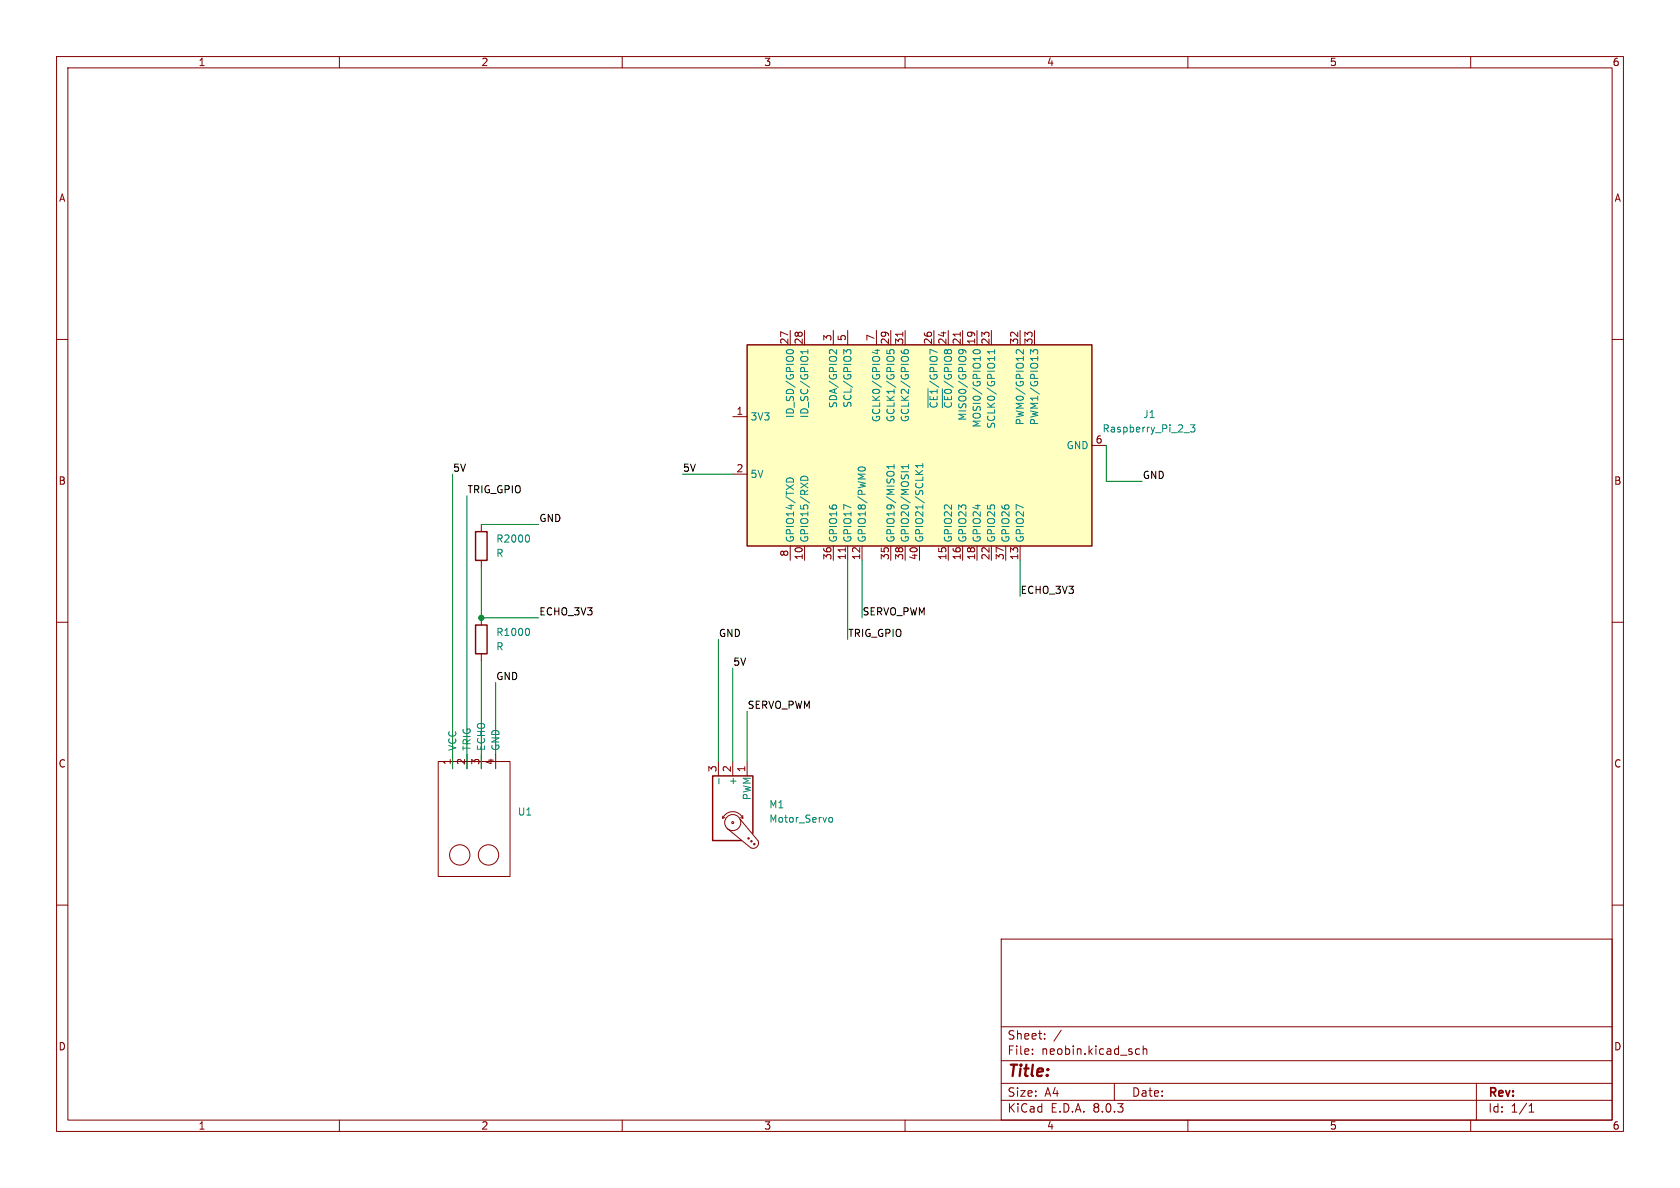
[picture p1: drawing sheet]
<svg xmlns="http://www.w3.org/2000/svg" width="297mm" height="210mm" viewBox="0 0 297 210" stroke-linecap="round" stroke-linejoin="round" font-family="sans-serif">
<g fill="none" stroke="#840000" stroke-width=".18">
<path d="M10 10h277v190h-277zM12 12h273v186h-273zM60 10v2M110 10v2M160 10v2M210 10v2M260 10v2M10 60h2M285 60h2M85.1 92.7v1.3M85.1 99.1v1.2M10 110h2"/>
<path d="M85.1 109.2v1.3M85.1 115.6v1.2M285 110h2M77.5 134.6h12.7v20.3h-12.7zM80 133.4v2.5M82.5 133.4v2.5M85.1 133.4v2.5M87.6 133.4v2.5M127 134.6v2.6M129.5 134.6v2.6M132.1 134.6v2.6M10 160h2"/>
<path d="M127.8 144.7a1.93 1.93 0 0 1 1.7-1.2 1.93 1.93 0 0 1 1.8 1.2M127.8 144.3v.4M128.1 144.5l-.3 .2M130.8 144.8l3.2 3.8a.95 .95 0 0 1-.2 1.1 .95 .95 0 0 1-1.1 .2l-4.2-3.5M130.9 144.5l.4 .2M131.3 144.1v.6M285 160h2M177 166h108v32h-108zM60 198v2M110 198v2M160 198v2M177 194.5h108"/>
<path d="M177 191.5h108M177 187.5h108M177 181.5h108M182.5 186.3v.1M182.5 185.5v.1M184.7 183.6v.1M184.7 182.8v.1M187.6 182.1l-1.3 2M197 191.5v3M200.8 186.3l.2 .1 .5-.1M201.5 185.5l-.5-.1-.2 .1M202.1 185.5l.2-.1 .4 .1v.9"/>
<path d="M202.1 184.9v1.5M210 198v2M260 198v2M261 191.5v6.5M270.3 196.6h.9M270.3 195.5l.4-.4v1.5"/>
<circle cx="81.3" cy="151.1" r="1.8"/>
<circle cx="86.4" cy="151.1" r="1.8"/>
<circle cx="129.5" cy="145.4" r=".18"/>
<circle cx="129.5" cy="145.4" r="1.42"/>
<circle cx="132.3" cy="148.2" r=".13"/>
<circle cx="132.8" cy="148.7" r=".13"/>
<circle cx="133.3" cy="149.2" r=".13"/>
</g>
<path d="M84.1 94h2v5.1h-2zM84.1 110.5h2v5.1h-2zM133.1 147.3v-10.1h-7.1v11.4h5.1" fill="none" stroke="#840000" stroke-width=".25"/>
<path d="M93.3 94.6a.79 .79 0 0 1 0 1.2M93.3 111.1a.79 .79 0 0 1 0 1.2M127.1 137.6v1M146.5 144.7l.3-.2 .3 .1 .1 .1-.1 .6h-.3l-.3-.2" fill="none" stroke="#008484" stroke-width=".18"/>
<path d="M132.1 61h60.9v35.5h-60.9z" fill="#ffffc2"/>
<path d="M132.1 61h60.9v35.5h-60.9z" fill="none" stroke="#840000" stroke-width=".25"/>
<g fill="none" stroke="#840000" stroke-width=".18">
<path d="M139.7 58.4v2.6M142.2 58.4v2.6M147.3 58.4v2.6M149.9 58.4v2.6M154.9 58.4v2.6M157.5 58.4v2.6M159.6 58.7v.7M160 58.4v2.6M165.1 58.4v2.6M167.6 58.4v2.6M169.8 58.7v.7M170.2 58.4v2.6"/>
<path d="M172.7 58.4v2.6M175.3 58.4v2.6M180.3 58.4v2.6M182.9 58.4v2.6M129.5 73.7h2.6M193 78.7h2.6M129.5 83.8h2.6M139.7 96.5v2.6M142.2 96.5v2.6M147.3 96.5v2.6M149.4 96.8v.7M149.9 96.5v2.6"/>
<path d="M152.4 96.5v2.6M157.5 96.5v2.6M160 96.5v2.6M162.6 96.5v2.6M167.6 96.5v2.6M170.2 96.5v2.6M172.7 96.5v2.6M175.3 96.5v2.6M177.8 96.5v2.6M180.3 96.5v2.6"/>
</g>
<g fill="none" stroke="#008484" stroke-width=".18">
<path d="M139.1 62.4l-.1-.2a.68 .68 0 0 1 .6-.4 .68 .68 0 0 1 .7 .4l-.1 .2M142.8 61.8v.7M142.8 62.2h-1.3l.4 .3M147.9 61.8v.8l-.9-.8-.3 .1-.1 .5M150.4 62.4v-.3l-.2-.3-.4 .1-.1 .3-.5-.4v.8M154.7 61.9h.8M155.1 61.7v.8l-.9-.3M156.8 61.9v.6h.6l-.1-.1v-.5l.2-.1 .4 .1 .2 .2-.2 .4M159.3 61.9l.1 .4 .5 .2M160.1 62.5l-.3-.2 .1-.4 .2-.1h.3l.2 .3-.1 .3-.1 .1M164.1 68.7v3.4M166.6 68.7v3.4"/>
<path d="M170 61.8l.3 .3-.1 .3-.2 .1-.4-.1-.1-.3 .1-.2a.84 .84 0 0 1 1.2 .3v.2M172.2 61.9a.69 .69 0 0 1 1.1 .3 .72 .72 0 0 1-1.3-.1zM175.8 61.8v.7M175.8 63v.7M175.8 62.2h-1.2l.3 .3M180.9 61.8v.8l-.9-.8-.4 .3 .2 .4M183.4 62.5l.1-.4-.2-.2h-.5l-.1 .3-.5-.4v.8M209.3 76.5h1M210.5 75.1h.7l-.4 .5 .4 .1v.5l-.2 .2-.5-.2M139 85.2a.64 .64 0 0 1 .6-.7 .64 .64 0 0 1 .7 .7M141.5 84.9a.64 .64 0 0 1 .7-.7 .64 .64 0 0 1 .6 .7M152.2 83.3l-.4-.1-.1-.2a.68 .68 0 0 1 .6-.5 .68 .68 0 0 1 .7 .5l-.1 .2-.4 .1"/>
<path d="M157 83.4h.9M158.1 82.1v.7M158.1 82.5h-1.3l.4 .3M160.6 82.1v.7M160.6 82.5h-1.3l.4 .3M161.9 83.2l.7 .7M163.1 83.2l-.7 .5M163.1 81.9v.8M163.1 82.3h-1.2l.3 .4"/>
</g>
<g fill="none" stroke="#008400" stroke-width=".18">
<path d="M195.6 78.7v6.4h6.3M80 83.8v52.1M82.5 87.6v48.3M85.1 92.7h10.1M120.6 83.8h8.9M149.9 99.1v13.9M152.4 99.1v10.1M180.3 99.1v6.3M85.1 100.3v8.9h10.1M85.1 116.8v19.1M127 113v21.6M129.5 118.1v16.5"/>
<path d="M87.6 120.7v12.7M132.1 125.7v8.9"/>
</g>
<circle cx="85.1" cy="109.2" r=".46" fill="#008400" stroke="#008400" stroke-width=".18"/>
<text font-size="2.8" fill="#840000" x="178" y="190.9">Title:</text>
<g font-size="2.1" fill="#840000">
<text x="178" y="184">Sheet:</text>
<text x="178" y="186.7">File:</text>
<text x="184.1" y="186.7">neobin.kicad_sch</text>
<text x="178" y="196.9">KiCad</text>
<text x="178" y="194.1">Size:</text>
<text x="184.7" y="194.1">A4</text>
<text x="185.7" y="196.9">E.D.A.</text>
<text x="193.3" y="196.9">8.0.3</text>
<text x="200" y="194.1">Date:</text>
<text x="263" y="194.3">Rev:</text>
<text x="263" y="196.9">Id:</text>
<text x="267.1" y="196.9">1/1</text>
</g>
<g font-size="1.8" fill="#840000">
<text x="35" y="11.9">1</text>
<text x="85" y="11.9">2</text>
<text x="135" y="11.9">3</text>
<text x="185" y="11.9">4</text>
<text x="235" y="11.9">5</text>
<text x="285" y="11.9">6</text>
<text x="10.3" y="35.9">A</text>
<text x="285.3" y="35.9">A</text>
<text x="139.4" y="61" transform="rotate(-90 139.4 61)">27</text>
<text x="142" y="61" transform="rotate(-90 142 61)">28</text>
<text x="147.1" y="60.4" transform="rotate(-90 147.1 60.4)">3</text>
<text x="149.6" y="60.4" transform="rotate(-90 149.6 60.4)">5</text>
<text x="154.7" y="60.4" transform="rotate(-90 154.7 60.4)">7</text>
<text x="157.2" y="61" transform="rotate(-90 157.2 61)">29</text>
<text x="159.8" y="61" transform="rotate(-90 159.8 61)">31</text>
<text x="164.8" y="61" transform="rotate(-90 164.8 61)">26</text>
<text x="167.4" y="61" transform="rotate(-90 167.4 61)">24</text>
<text x="169.9" y="61" transform="rotate(-90 169.9 61)">21</text>
<text x="172.5" y="61" transform="rotate(-90 172.5 61)">19</text>
<text x="175" y="61" transform="rotate(-90 175 61)">23</text>
<text x="180.1" y="61" transform="rotate(-90 180.1 61)">32</text>
<text x="182.6" y="61" transform="rotate(-90 182.6 61)">33</text>
<text x="130.1" y="73.4">1</text>
<text x="130.1" y="83.6">2</text>
<text x="193.6" y="78.5">6</text>
<text x="10.3" y="85.9">B</text>
<text x="285.3" y="85.9">B</text>
<text x="139.4" y="98.5" transform="rotate(-90 139.4 98.5)">8</text>
<text x="142" y="99.1" transform="rotate(-90 142 99.1)">10</text>
<text x="147.1" y="99.1" transform="rotate(-90 147.1 99.1)">36</text>
<text x="149.6" y="99.1" transform="rotate(-90 149.6 99.1)">11</text>
<text x="152.1" y="99.1" transform="rotate(-90 152.1 99.1)">12</text>
<text x="157.2" y="99.1" transform="rotate(-90 157.2 99.1)">35</text>
<text x="159.8" y="99.1" transform="rotate(-90 159.8 99.1)">38</text>
<text x="162.3" y="99.1" transform="rotate(-90 162.3 99.1)">40</text>
<text x="167.4" y="99.1" transform="rotate(-90 167.4 99.1)">15</text>
<text x="169.9" y="99.1" transform="rotate(-90 169.9 99.1)">16</text>
<text x="172.5" y="99.1" transform="rotate(-90 172.5 99.1)">18</text>
<text x="175" y="99.1" transform="rotate(-90 175 99.1)">22</text>
<text x="177.5" y="99.1" transform="rotate(-90 177.5 99.1)">37</text>
<text x="180.1" y="99.1" transform="rotate(-90 180.1 99.1)">13</text>
<text x="10.3" y="135.9">C</text>
<text x="79.8" y="135.3" transform="rotate(-90 79.8 135.3)">1</text>
<text x="82.3" y="135.3" transform="rotate(-90 82.3 135.3)">2</text>
<text x="84.8" y="135.3" transform="rotate(-90 84.8 135.3)">3</text>
<text x="87.4" y="135.3" transform="rotate(-90 87.4 135.3)">4</text>
<text x="126.7" y="136.6" transform="rotate(-90 126.7 136.6)">3</text>
<text x="129.3" y="136.6" transform="rotate(-90 129.3 136.6)">2</text>
<text x="131.8" y="136.6" transform="rotate(-90 131.8 136.6)">1</text>
<text x="285.3" y="135.9">C</text>
<text x="10.3" y="185.9">D</text>
<text x="285.3" y="185.9">D</text>
<text x="35" y="199.9">1</text>
<text x="85" y="199.9">2</text>
<text x="135" y="199.9">3</text>
<text x="185" y="199.9">4</text>
<text x="235" y="199.9">5</text>
<text x="285" y="199.9">6</text>
</g>
<g font-size="1.8" fill="#008484">
<text x="132.6" y="74.5">3V3</text>
<text x="140.6" y="74" transform="rotate(-90 140.6 74)">ID_SD/GPIO0</text>
<text x="143.1" y="74" transform="rotate(-90 143.1 74)">ID_SC/GPIO1</text>
<text x="148.2" y="72.3" transform="rotate(-90 148.2 72.3)">SDA/GPIO2</text>
<text x="150.7" y="72.2" transform="rotate(-90 150.7 72.2)">SCL/GPIO3</text>
<text x="155.8" y="74.7" transform="rotate(-90 155.8 74.7)">GCLK0/GPIO4</text>
<text x="158.3" y="74.7" transform="rotate(-90 158.3 74.7)">GCLK1/GPIO5</text>
<text x="160.9" y="74.7" transform="rotate(-90 160.9 74.7)">GCLK2/GPIO6</text>
<text x="166" y="72.3" transform="rotate(-90 166 72.3)">~{CE1}/GPIO7</text>
<text x="168.5" y="72.3" transform="rotate(-90 168.5 72.3)">~{CE0}/GPIO8</text>
<text x="171" y="74.5" transform="rotate(-90 171 74.5)">MISO0/GPIO9</text>
<text x="173.6" y="75.7" transform="rotate(-90 173.6 75.7)">MOSI0/GPIO10</text>
<text x="176.1" y="75.9" transform="rotate(-90 176.1 75.9)">SCLK0/GPIO11</text>
<text x="181.2" y="75.3" transform="rotate(-90 181.2 75.3)">PWM0/GPIO12</text>
<text x="183.7" y="75.3" transform="rotate(-90 183.7 75.3)">PWM1/GPIO13</text>
<text x="194.8" y="76.6">Raspberry_Pi_2_3</text>
<text x="202" y="74.1">J1</text>
<text x="188.5" y="79.6">GND</text>
<text x="132.6" y="84.7">5V</text>
<text x="87.6" y="96.1">R2000</text>
<text x="87.6" y="98.7">R</text>
<text x="140.6" y="96" transform="rotate(-90 140.6 96)">GPIO14/TXD</text>
<text x="143.1" y="96" transform="rotate(-90 143.1 96)">GPIO15/RXD</text>
<text x="148.2" y="96" transform="rotate(-90 148.2 96)">GPIO16</text>
<text x="150.7" y="96" transform="rotate(-90 150.7 96)">GPIO17</text>
<text x="153.3" y="96" transform="rotate(-90 153.3 96)">GPIO18/PWM0</text>
<text x="158.3" y="96" transform="rotate(-90 158.3 96)">GPIO19/MISO1</text>
<text x="160.9" y="96" transform="rotate(-90 160.9 96)">GPIO20/MOSI1</text>
<text x="163.4" y="96" transform="rotate(-90 163.4 96)">GPIO21/SCLK1</text>
<text x="168.5" y="96" transform="rotate(-90 168.5 96)">GPIO22</text>
<text x="171" y="96" transform="rotate(-90 171 96)">GPIO23</text>
<text x="173.6" y="96" transform="rotate(-90 173.6 96)">GPIO24</text>
<text x="176.1" y="96" transform="rotate(-90 176.1 96)">GPIO25</text>
<text x="178.7" y="96" transform="rotate(-90 178.7 96)">GPIO26</text>
<text x="181.2" y="96" transform="rotate(-90 181.2 96)">GPIO27</text>
<text x="87.6" y="112.6">R1000</text>
<text x="87.6" y="115.2">R</text>
<text x="80.9" y="132.8" transform="rotate(-90 80.9 132.8)">VCC</text>
<text x="83.4" y="132.8" transform="rotate(-90 83.4 132.8)">TRIG</text>
<text x="86" y="132.8" transform="rotate(-90 86 132.8)">ECHO</text>
<text x="88.5" y="132.8" transform="rotate(-90 88.5 132.8)">GND</text>
<text x="130.4" y="139" transform="rotate(-90 130.4 139)">+</text>
<text x="132.9" y="141.6" transform="rotate(-90 132.9 141.6)">PWM</text>
<text x="135.9" y="143.1">M1</text>
<text x="91.4" y="144.4">U1</text>
<text x="135.9" y="145.6">Motor_Servo</text>
</g>
<g font-size="1.8">
<text x="80" y="83.5">5V</text>
<text x="120.6" y="83.5">5V</text>
<text x="82.5" y="87.3">TRIG_GPIO</text>
<text x="201.9" y="84.7">GND</text>
<text x="95.2" y="92.4">GND</text>
<text x="180.3" y="105.1">ECHO_3V3</text>
<text x="95.2" y="108.9">ECHO_3V3</text>
<text x="127" y="112.7">GND</text>
<text x="149.9" y="112.7">TRIG_GPIO</text>
<text x="152.4" y="108.9">SERVO_PWM</text>
<text x="129.5" y="117.8">5V</text>
<text x="87.6" y="120.3">GND</text>
<text x="132.1" y="125.4">SERVO_PWM</text>
</g>
</svg>
